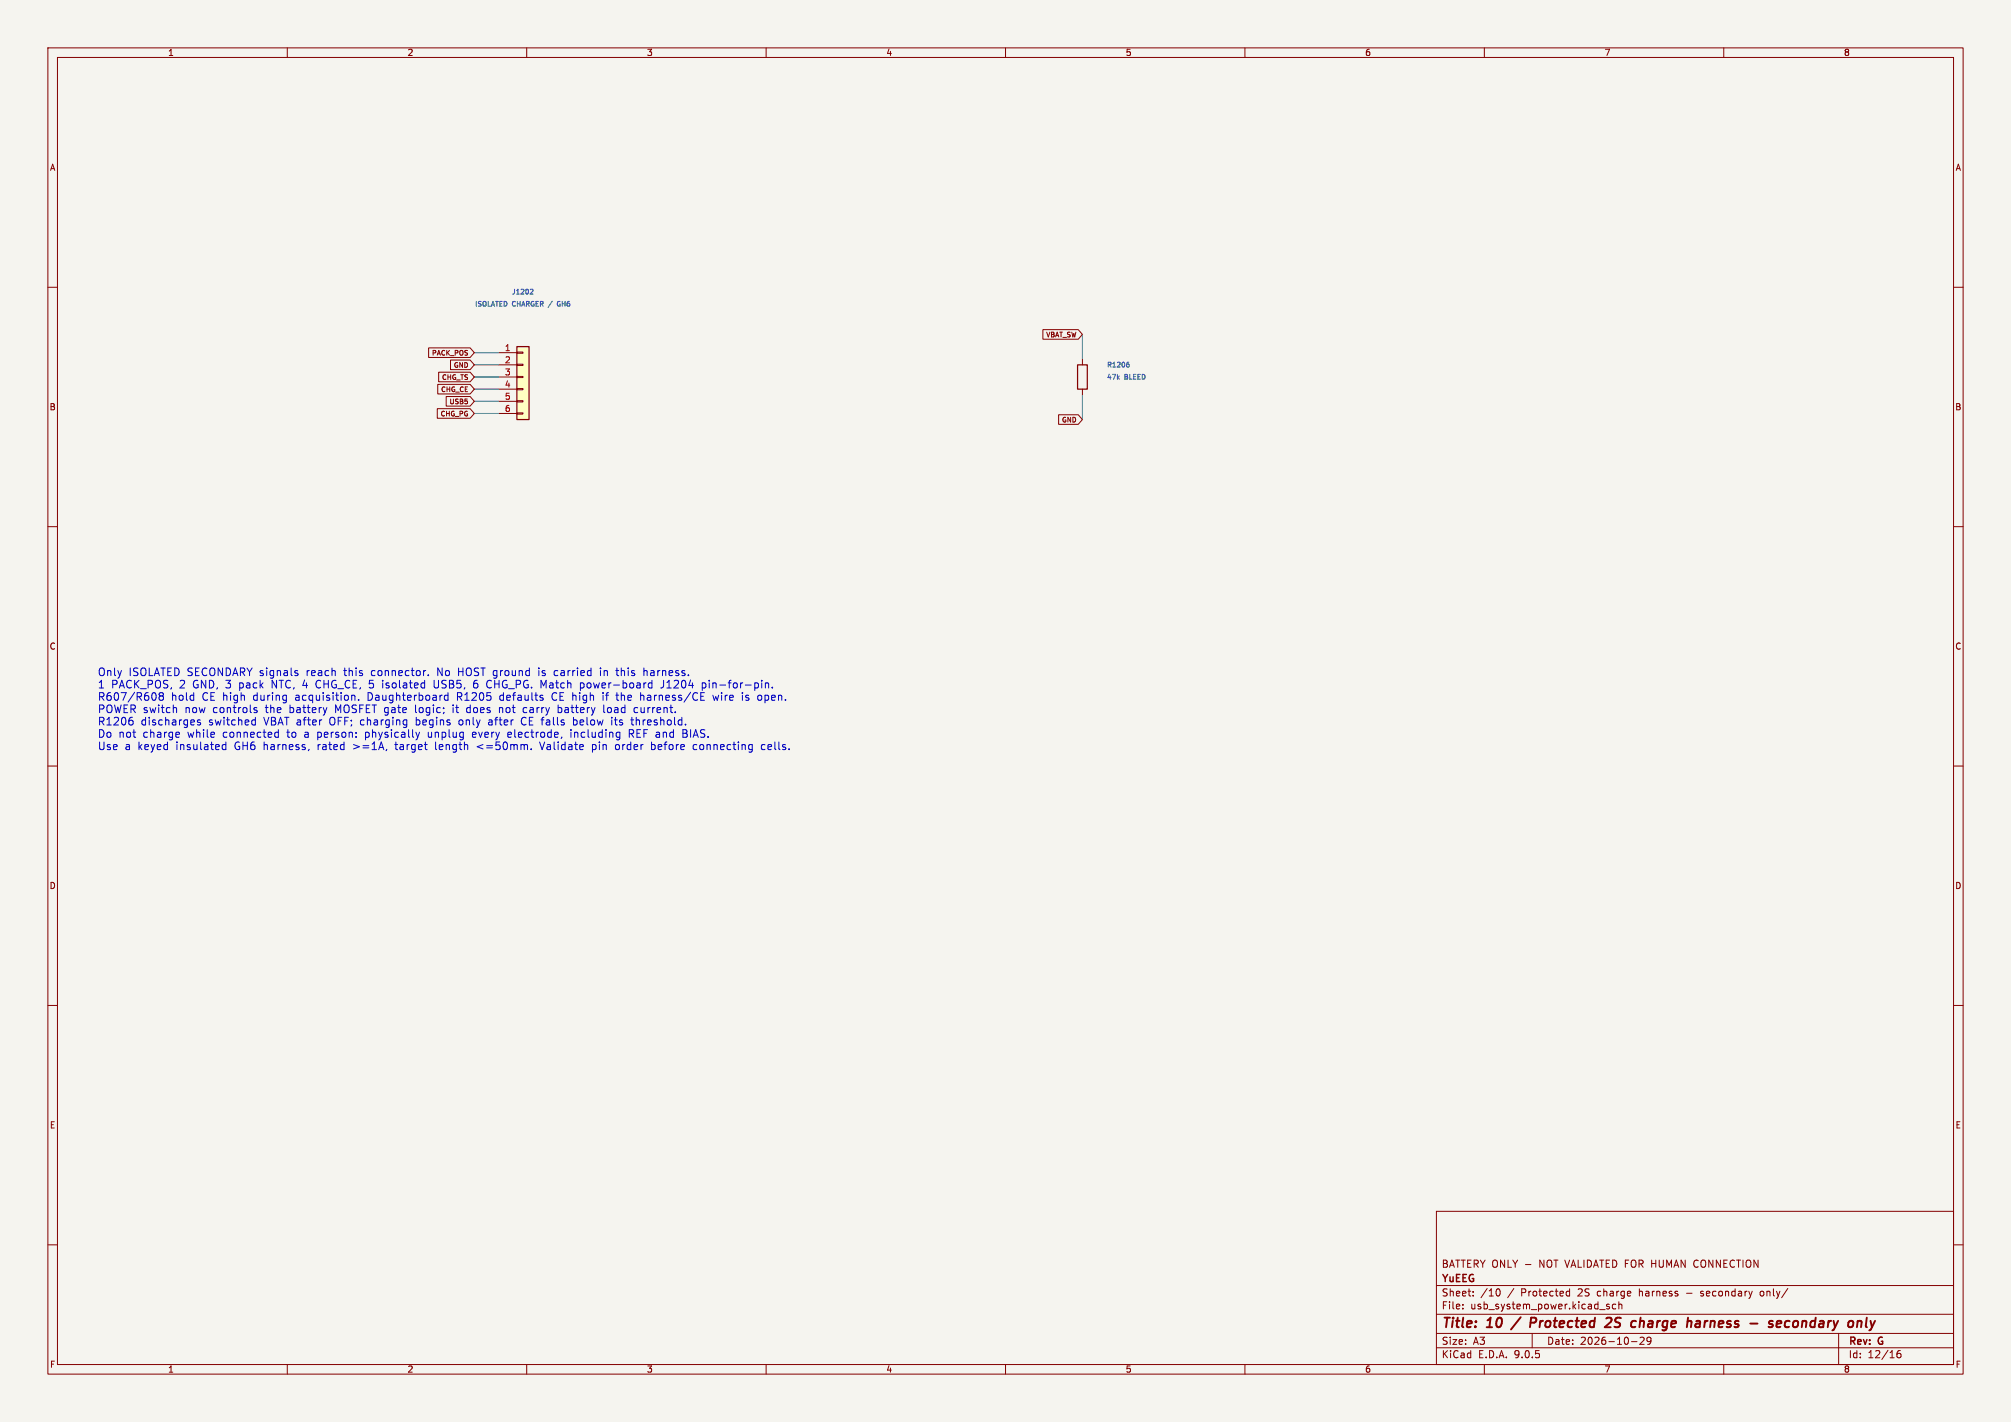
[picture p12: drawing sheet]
<svg xmlns="http://www.w3.org/2000/svg" width="420mm" height="297mm" viewBox="0 0 420 297" stroke-linecap="round" stroke-linejoin="round" font-family="sans-serif">
<path d="M0 0h420v297h-420z" fill="#f5f4ef" stroke="#f5f4ef" stroke-width=".21"/>
<g fill="none" stroke="#840000" stroke-width=".21">
<path d="M10 10h400v277h-400zM12 12h396v273h-396zM60 10v2M110 10v2M160 10v2M210 10v2M260 10v2M310 10v2M360 10v2M10 60h2M226.1 74.9v1.3M408 60h2"/>
<path d="M226.1 81.3v1.3M10 110h2M408 110h2M10 160h2M408 160h2M10 210h2M408 210h2M300 253h108v32h-108zM10 260h2M300 278.5h108M300 274.5h108M300 268.5h108"/>
<path d="M305.5 273.2v.2M305.5 272.5v.1M307.7 270.5v.2M307.7 269.8v.1M312.7 269.3l.1-.1a.8 .8 0 0 1 .5 .7 .8 .8 0 0 1-.5 .8l-.1-.1M320 278.5v3M327.2 270.6h.6M327.2 269.8h.6M327.8 269.2v1.5M335.5 272.7l.7 .4-.3 .3-.4-.1M336.1 272.5l-.4-.1-.2 .2M337.4 272.5l-.4-.1-.3 .3 .2 .6h.5"/>
<path d="M338.1 272.5l.2-.1 .4 .1v.9M338.1 271.9v1.5M343.2 279.4l-.5-.1-.2 .1M343.3 279.4v.5l-.9 .9h1M344 279.4l-.1 .5 .2 .2 .4 .1 .3-.3M344.7 279.4a.99 .99 0 0 1-.3 1.4h-.3M352.2 270.1h1.2M355.2 270.6l.4 .1M355.4 269.7l-.2 .2 .2 .3M368.1 269.7l-.4 .1-.1 .2 .1 .5 .4 .2M384 278.5v6.5M408 260h2"/>
<path d="M60 285v2M110 285v2M160 285v2M210 285v2M260 285v2M300 281.5h108M310 285v2M340.7 280.2h1.2M360 285v2M396.9 282.1l-.5 .1a1.01 1.01 0 0 0 0 1.4l.5-.2 .1-.5-.3-.2h-.4l-.1 .2"/>
</g>
<g fill="none" stroke="#840000" stroke-width=".4">
<path d="M317.6 275.1l-2 2.6M320.5 275.2h-.7l-.3 2M320.6 276.2l-1 .1M335.5 275.4l.3-.2h.5l.2 .2 .1 .4-.2 .3-1.3 1.1h1.3M342.6 275.2l-.2 2M343.3 276l-.5-.1-.3 .2M354.1 277.1h.9M354.3 276h.7v1.2M355.1 276.3l-.7 .1-.3 .3M369.3 277.1l.6 .1M370.3 276a.49 .49 0 0 0-.8 .3l.2 .2M371.2 276h.8"/>
<path d="M373.8 276a.66 .66 0 0 0-1 .3l-.1 .5 .2 .3h.7M390.6 275.9l.4 1.3M391 277.2l-.3 .5-.3 .2M391.6 275.9l-.6 1.3"/>
</g>
<path d="M225 76.2h2.1v5.1h-2.1z" fill="none" stroke="#840000" stroke-width=".25"/>
<path d="M235.5 76l.3 .2v.4l-.3 .1M235.6 75.7h.2" fill="none" stroke="#006464" stroke-width=".21"/>
<path d="M107.9 72.4h2.6v15.2h-2.6z" fill="#ffffc2"/>
<path d="M107.9 72.4h2.6v15.2h-2.6z" fill="none" stroke="#840000" stroke-width=".25"/>
<g fill="none" stroke="#840000" stroke-width=".21">
<path d="M89.5 72.7h8.7l.9 1-.9 1h-8.7zM91.6 77.7h6.6l.9 1-.9 1h-6.6zM94.1 75.2h4.1l.9 1-.9 1h-4.1zM104.1 73.7h3.8M104.1 76.2h3.8M104.1 78.7h3.8M107.9 73.5h1.3v.3h-1.3zM107.9 76.1h1.3v.2h-1.3zM107.9 78.6h1.3v.3h-1.3zM217.8 68.8h7.4l.9 1.1-.9 1h-7.4zM91.3 85.4h6.9l.9 1-.9 1h-6.9zM91.4 80.3h6.8l.9 1-.9 1h-6.8z"/>
<path d="M93.2 82.8h5l.9 1-.9 1h-5zM104.1 81.3h3.8M104.1 83.8h3.8M104.1 86.4h3.8M107.9 81.2h1.3v.2h-1.3zM107.9 83.7h1.3v.2h-1.3zM107.9 86.2h1.3v.3h-1.3zM221.1 86.6h4.1l.9 1-.9 1h-4.1z"/>
</g>
<path d="M110.9 60.4l.3 .1 .1 .2-.6 .7h.6M116.4 63.2v.5" fill="none" stroke="#006464" stroke-width=".21"/>
<path d="M99.1 78.7h5M99.1 73.7h5M99.1 76.2h5M226.1 69.9v5M99.1 81.3h5M99.1 83.8h5M99.1 86.4h5M226.1 82.6v5" fill="none" stroke="#009600" stroke-width=".21"/>
<g fill="none" stroke="#0000c2" stroke-width=".21">
<path d="M95.8 139.5v1.6M112.5 139.5v.2M125.4 139.5v.2M134.5 139.5v1.6M27.5 150.4l.3 .3v.4l-.3 .3M32.5 145l.1 .7-.1 .4-.3 .2M33.2 145.1l.3 .3M33.5 145.4h.3M33.5 145.4l-.3 .3 .1 .4 .2 .2 .5-.1 .1-.2v-.5l-.3-.1M34.1 145.1l-.3 .3M36.6 147.8l.3 .2v.8M37.4 153.9l-.1 .1"/>
<path d="M37.4 153l.1 .3-.8 .2M41.8 150.4h-.4l-.2 .2 .1 .2 .5 .2v.3h-.6M46.4 156.3l.3 .3 .5-.1M47.2 155v1.6M47.2 155.6l-.5-.1-.3 .3M52.9 150.4h.4M53 148.1l.7 .4-.2 .3h-.5M53.1 147.9l-.1 .1M53.3 151.3l-.4 .1M53.3 149.8v1.6M57.7 152.9l.4 .1M58.1 152.4v1.6"/>
<path d="M58.1 153.9l-.4 .1M61.8 140.6l.4 .1v.2l-.2 .2h-.3M61.8 140.1h.4M64.5 156.5v.2M66.1 142.5v.8M73.7 145.2l.4 .2v.9M74.9 146.1v.2M79.9 142.6v1.1M85 150.4l-.1 1.4M85 151.3l-.2 .1M87.6 152.9l-.4 1.1M89.4 152.9v.9l.3 .2"/>
<path d="M89.4 141v.1M90.7 142.1v1.3l.1 .2 .5 .1M91 155v1.3l.2 .3M93.6 145.3l-.5-.1-.3 .3 .2 .7h.6M93.6 144.7v1.6M94.6 147.2v.2M94.6 147.8v1M95.8 140.3h.9M97.8 147.8l-.4 .3v.4l.4 .3M98.7 153v.8l.2 .2h.3M99 142.5l-.1 .9 .1 .2 .5 .1M99.2 142.7l-.3 .3"/>
<path d="M99.4 153.3l-.7 .2M100.9 155.5l-1.2 .5 1.2 .4M101.9 143.6h.7M102.2 150.4h-.1M102.2 150.8a.31 .31 0 0 0-.2 .3 .31 .31 0 0 0 .2 .3M104.3 147.8v1M104.8 147.8l-.5 .1M106.6 152.9h-.3l-.2 .3v.7l.5 .1M106.8 153.3l-.7 .2M109.2 149.9l-.3 .6 .1 .5 .2 .3M109.9 147.8h-.3l-.3 .3v.6l.6 .1M110.9 156.4v.2"/>
<path d="M112.5 140.1v1M112.7 155l.5 1.6M115.4 145.1l-.1 .5 .1 .4M116.3 140.1h-.3l-.3 .3 .1 .6 .5 .1M116.6 147.2v1.6M117.2 147.9h.1M117.3 148.7l-.3 .1h-.4M119.2 152.4v.2M119.2 152.9v1.1M119.8 151.3h.6M119.8 149.8v1.6M121.2 142.7l.5-.1 .3 .3-.2 .7h-.6"/>
<path d="M121.2 142.6v1.6M123.7 156.5h.6M123.7 155.5v1.6M125.4 140.1v1M125.9 145.2v1.1M126.1 147.2v1.4l.2 .2M126.9 147.9v.8M127.8 150.4v1M128.3 150.4h.6M128.6 140.1h.6M128.7 155.6l-.2 .2 .1 .6 .2 .2 .4-.1M128.8 144.7v1.3l.4 .3"/>
<path d="M128.9 141l.3 .1M131.7 150.4h.6M131.8 153.2l.5 .8M132 151.2l.3 .2M132.2 152.5l-.8-.1v1.6M132.2 153.2h-.8M133.2 147.9l-.5-.1-.3 .3 .2 .7h.6M133.9 145.3l-.1 .1M134.4 145.3l.1 .1M134.5 140.2l.2-.1h.4l.1 1M135.7 142.6l.5 .1M136.1 155.6l.4-.1 .3 .3-.1 .7h-.6"/>
<path d="M136.1 155v1.6M136.2 143.6l-.5 .1M136.2 142.1v1.6M138.6 142.1v1.1a.51 .51 0 0 1-.6 .5M142.6 153.2h.6M143.2 153.2a.43 .43 0 0 1 .4 .3 .43 .43 0 0 1-.4 .5h-.6M143.4 152.6l.1 .3-.3 .3M145.5 155.6l-.4-.1-.3 .3 .1 .7h.6M146.7 142.7l.4-.1 .3 .3-.1 .7h-.6M146.7 142.6v1.6M148.9 145.2l.3 1.1 .3-.8 .3 .8M155.7 146.2l.5 .1"/>
<path d="M155.8 145.3v.4h.4M158.9 145.3l.2 .7-.3 .3M159.8 155.6l-.5-.1-.3 .3 .2 .7h.6M159.8 142.8l.3-.2 .4 .1v1M159.8 142.6v1.1M161.3 143.5v.2"/>
</g>
<g font-size="2.8" fill="#840000">
<text x="301" y="277.9">Title:</text>
<text x="310.6" y="277.9">10</text>
<text x="321.2" y="277.9">Protected</text>
<text x="337.8" y="277.9">2S</text>
<text x="343.9" y="277.9">charge</text>
<text x="356.4" y="277.9">harness</text>
<text x="370.3" y="277.9">-</text>
<text x="375.1" y="277.9">secondary</text>
</g>
<g font-size="2.2" fill="#0000c2">
<text x="20.3" y="141.5">Only</text>
<text x="26.9" y="141.5">ISOLATED SECONDARY signals</text>
<text x="64.2" y="141.5">reach</text>
<text x="72.2" y="141.5">this</text>
<text x="78" y="141.5">connector.</text>
<text x="91.9" y="141.5">No</text>
<text x="96.4" y="141.5">HOST ground</text>
<text x="113.4" y="141.5">is</text>
<text x="116.8" y="141.5">carried</text>
<text x="126.6" y="141.5">in</text>
<text x="130.1" y="141.5">this</text>
<text x="135.9" y="141.5">harness.</text>
<text x="20.3" y="144.1">1</text>
<text x="20.3" y="146.7">R607/R608</text>
<text x="20.3" y="149.2">POWER switch</text>
<text x="23.2" y="144.1">PACK_POS,</text>
<text x="35.7" y="146.7">hold</text>
<text x="37.5" y="144.1">2</text>
<text x="38.7" y="149.2">now</text>
<text x="40.4" y="144.1">GND, 3</text>
<text x="42.2" y="146.7">CE high</text>
<text x="44.6" y="149.2">controls</text>
<text x="50.3" y="144.1">pack</text>
<text x="53.1" y="146.7">during</text>
<text x="55.7" y="149.2">the</text>
<text x="57.2" y="144.1">NTC, 4</text>
<text x="60.8" y="149.2">battery</text>
<text x="62" y="146.7">acquisition.</text>
<text x="66.7" y="144.1">CHG_CE, 5</text>
<text x="70.4" y="149.2">MOSFET gate</text>
<text x="77.2" y="146.7">Daughterboard</text>
<text x="80.8" y="144.1">isolated</text>
<text x="87.4" y="149.2">logic;</text>
<text x="91.7" y="144.1">USB5,</text>
<text x="95.4" y="149.2">it</text>
<text x="96" y="146.7">R1205</text>
<text x="98.4" y="149.2">does</text>
<text x="100.1" y="144.1">6</text>
<text x="103" y="144.1">CHG_PG. Match</text>
<text x="105.1" y="146.7">defaults</text>
<text x="105.3" y="149.2">not</text>
<text x="110.5" y="149.2">carry</text>
<text x="116.1" y="146.7">CE high</text>
<text x="117.9" y="149.2">battery</text>
<text x="122.8" y="144.1">power-board</text>
<text x="127" y="146.7">if</text>
<text x="127.5" y="149.2">load</text>
<text x="130" y="146.7">the</text>
<text x="134.1" y="149.2">current.</text>
<text x="135.1" y="146.7">harness/CE</text>
<text x="139.8" y="144.1">J1204</text>
<text x="148.5" y="144.1">pin-for-pin.</text>
<text x="150.5" y="146.7">wire</text>
<text x="156.6" y="146.7">is</text>
<text x="160" y="146.7">open.</text>
<text x="20.3" y="151.8">R1206</text>
<text x="20.3" y="154.4">Do not</text>
<text x="29.4" y="151.8">discharges</text>
<text x="29.9" y="154.4">charge</text>
<text x="39.3" y="154.4">while</text>
<text x="43.6" y="151.8">switched</text>
<text x="46.8" y="154.4">connected</text>
<text x="55.2" y="151.8">VBAT after</text>
<text x="60.3" y="154.4">to</text>
<text x="64" y="154.4">a</text>
<text x="66.8" y="154.4">person:</text>
<text x="69.2" y="151.8">OFF; charging</text>
<text x="77" y="154.4">physically</text>
<text x="87.4" y="151.8">begins</text>
<text x="90.2" y="154.4">unplug</text>
<text x="96.5" y="151.8">only</text>
<text x="99.6" y="154.4">every</text>
<text x="102.8" y="151.8">after</text>
<text x="107.2" y="154.4">electrode,</text>
<text x="109.8" y="151.8">CE falls</text>
<text x="120.4" y="154.4">including</text>
<text x="120.9" y="151.8">below</text>
<text x="129.1" y="151.8">its</text>
<text x="132.7" y="154.4">REF and</text>
<text x="133.4" y="151.8">threshold.</text>
<text x="144.2" y="154.4">BIAS.</text>
<text x="20.3" y="157">Use</text>
<text x="26" y="157">a</text>
<text x="28.8" y="157">keyed</text>
<text x="36.9" y="157">insulated</text>
<text x="49.2" y="157">GH6</text>
<text x="55.4" y="157">harness,</text>
<text x="66.8" y="157">rated</text>
<text x="74.3" y="157">&gt;=1A,</text>
<text x="83.3" y="157">target</text>
<text x="91.7" y="157">length</text>
<text x="100.5" y="157">&lt;=50mm.</text>
<text x="113.9" y="157">Validate</text>
<text x="124.9" y="157">pin</text>
<text x="129.9" y="157">order</text>
<text x="137.5" y="157">before</text>
<text x="146.4" y="157">connecting</text>
<text x="160.8" y="157">cells.</text>
</g>
<g font-size="2.1" fill="#840000">
<text x="301" y="268.2">YuEEG</text>
<text x="301" y="265">BATTERY ONLY -</text>
<text x="321.6" y="265">NOT VALIDATED FOR HUMAN CONNECTION</text>
<text x="301" y="273.7">File:</text>
<text x="301" y="271">Sheet:</text>
<text x="307.1" y="273.7">usb_system_power.kicad_sch</text>
<text x="309.2" y="271">/10</text>
<text x="314.9" y="271">/</text>
<text x="317.8" y="271">Protected</text>
<text x="329.8" y="271">2S</text>
<text x="334" y="271">charge</text>
<text x="342.9" y="271">harness</text>
<text x="356" y="271">secondary</text>
<text x="368.6" y="271">only/</text>
<text x="301" y="281.1">Size:</text>
<text x="307.6" y="281.1">A3</text>
<text x="323" y="281.1">Date:</text>
<text x="330" y="281.1">2026-10-29</text>
<text x="386" y="281.3">Rev:</text>
<text x="392.4" y="281.3">G</text>
<text x="301" y="283.9">KiCad</text>
<text x="308.7" y="283.9">E.D.A.</text>
<text x="316.3" y="283.9">9.0.5</text>
<text x="386" y="283.9">Id:</text>
<text x="390.1" y="283.9">12/16</text>
</g>
<g font-size="1.8" fill="#840000">
<text x="35" y="11.9">1</text>
<text x="85" y="11.9">2</text>
<text x="135" y="11.9">3</text>
<text x="185" y="11.9">4</text>
<text x="235" y="11.9">5</text>
<text x="285" y="11.9">6</text>
<text x="335" y="11.9">7</text>
<text x="385" y="11.9">8</text>
<text x="10.3" y="35.9">A</text>
<text x="408.3" y="35.9">A</text>
<text x="10.3" y="85.9">B</text>
<text x="408.2" y="85.9">B</text>
<text x="10.3" y="135.9">C</text>
<text x="408.2" y="135.9">C</text>
<text x="10.3" y="185.9">D</text>
<text x="408.2" y="185.9">D</text>
<text x="10.3" y="235.9">E</text>
<text x="408.3" y="235.9">E</text>
<text x="10.3" y="285.9">F</text>
<text x="35" y="286.9">1</text>
<text x="85" y="286.9">2</text>
<text x="135" y="286.9">3</text>
<text x="185" y="286.9">4</text>
<text x="235" y="286.9">5</text>
<text x="285" y="286.9">6</text>
<text x="335" y="286.9">7</text>
<text x="385" y="286.9">8</text>
<text x="408.3" y="285.9">F</text>
</g>
<g font-size="1.8" fill="#a90000">
<text x="105.3" y="73.4">1</text>
<text x="105.3" y="75.9">2</text>
<text x="105.3" y="78.5">3</text>
<text x="105.3" y="81">4</text>
<text x="105.3" y="83.6">5</text>
<text x="105.3" y="86.1">6</text>
</g>
<g font-size="1.4" fill="#006464">
<text x="99.1" y="64.2">ISOLATED CHARGER /</text>
<text x="106.8" y="61.7">J1202</text>
<text x="116.8" y="64.2">GH6</text>
<text x="231.1" y="76.9">R1206</text>
<text x="231.1" y="79.5">47k</text>
<text x="234.8" y="79.5">BLEED</text>
</g>
<g font-size="1.4" fill="#840000">
<text x="218.3" y="70.6">VBAT_SW</text>
<text x="90.1" y="74.5">PACK_POS</text>
<text x="94.6" y="77">GND</text>
<text x="92" y="82.1">CHG_CE</text>
<text x="92.2" y="79.5">CHG_TS</text>
<text x="91.9" y="87.2">CHG_PG</text>
<text x="93.7" y="84.6">USB5</text>
<text x="221.6" y="88.4">GND</text>
</g>
</svg>
